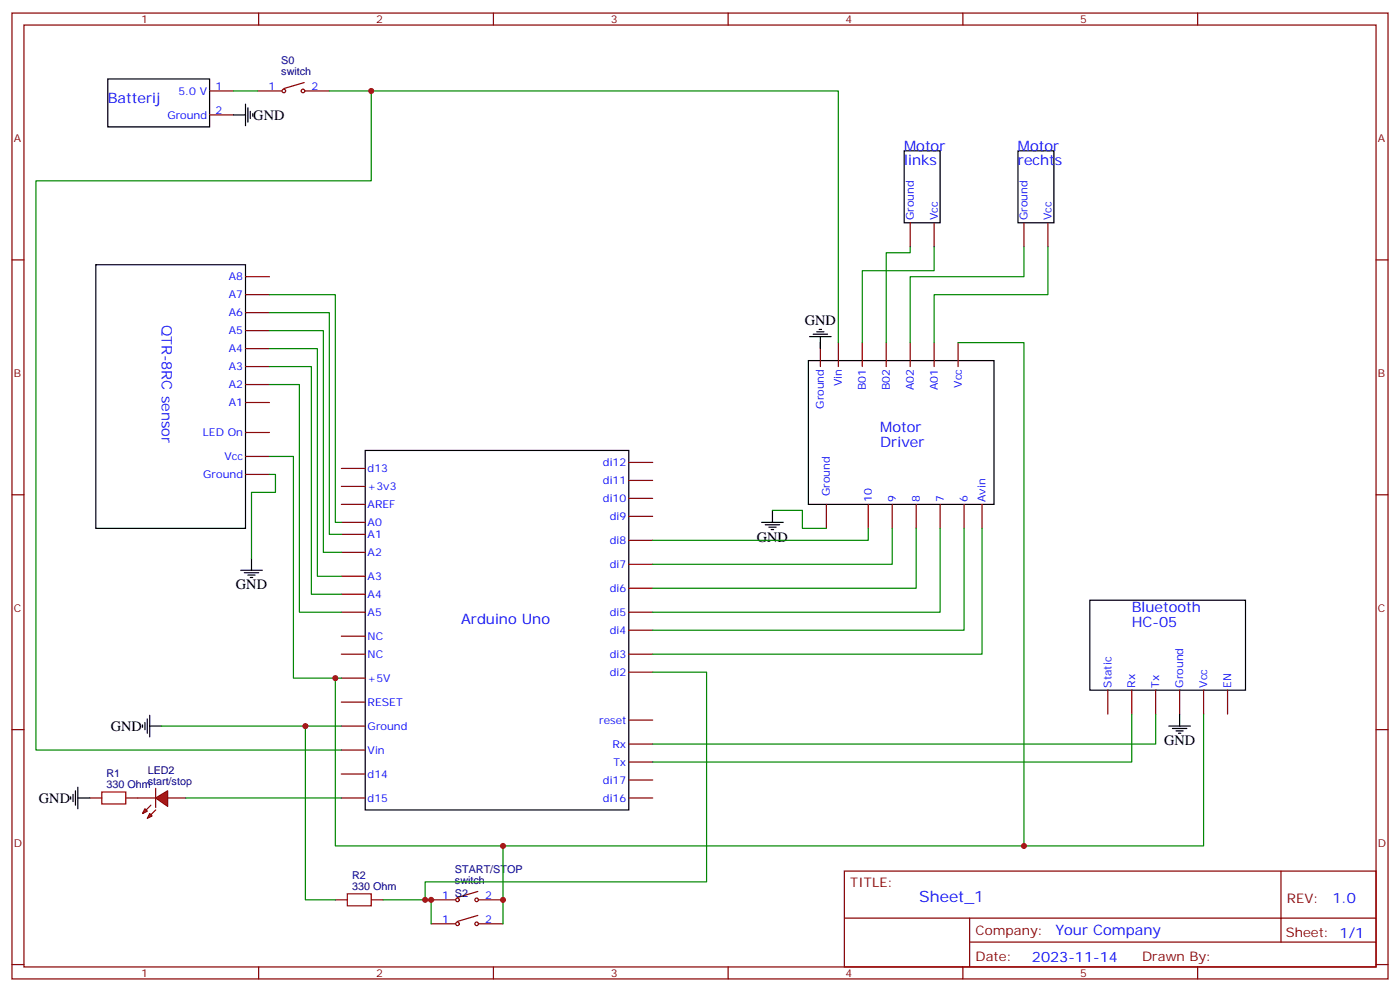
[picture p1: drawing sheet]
<svg xmlns="http://www.w3.org/2000/svg" width="412mm" height="292mm" viewBox="0 0 412 292" stroke-linecap="round" stroke-linejoin="round" font-family="sans-serif">
<g fill="none" stroke="#870000" stroke-width=".35">
<path d="M3.5 3.8h405.4v284.4h-405.4zM7.1 7.4h398.2v277.3h-398.2zM76.2 3.8v3.6M145.3 3.8v3.6M214.5 3.8v3.6M283.6 3.8v3.6M352.8 3.8v3.6M61.7 26.8h7.1M61.7 33.8h7.1M75.8 26.8h7.1M89.6 24.3l-6 1.8M90 26.8h7"/>
<path d="M3.5 76.5h3.6M268.1 65.6v7M275.2 65.6v7M301.6 65.6v7M308.7 65.6v7M405.3 76.5h3.6M72.3 81.5h7.1M72.3 86.7h7.1M72.3 92h7.1M72.3 97.3h7.1M72.3 102.6h7.1M72.3 107.9h7.1"/>
<path d="M72.3 113.2h7.1M72.3 118.5h7.1M241.7 100.9v7M246.9 100.9v7M254 100.9v7M261.1 100.9v7M268.1 100.9v7M275.2 100.9v7M282.2 100.9v7M72.3 127.3h7.1M72.3 134.4h7.1M72.3 139.7h7.1"/>
<path d="M100.5 137.9h7.1M185.2 136.1h7.1M3.5 145.7h3.6M100.5 143.2h7.1M100.5 148.5h7.1M100.5 153.8h7.1M100.5 157.3h7.1M185.2 141.4h7.1M185.2 146.7h7.1M185.2 152h7.1M185.2 159.1h7.1M255.8 148.5v7"/>
<path d="M262.8 148.5v7M269.9 148.5v7M276.9 148.5v7M284 148.5v7M289.3 148.5v7M405.3 145.7h3.6M100.5 162.6h7.1M100.5 169.7h7.1M100.5 174.9h7.1M185.2 166.1h7.1M185.2 173.2h7.1M100.5 180.2h7.1"/>
<path d="M100.5 192.6h7.1M100.5 187.3h7.1M100.5 199.6h7.1M185.2 180.2h7.1M185.2 185.5h7.1M185.2 192.6h7.1M185.2 197.9h7.1M3.5 214.8h3.6M100.5 206.7h7.1M100.5 213.7h7.1M185.2 212h7.1M185.2 219h7.1"/>
<path d="M326.3 203.2v7M333.4 203.2v7M340.4 203.2v7M347.5 203.2v7M354.5 203.2v7M361.6 203.2v7M405.3 214.8h3.6M26.5 234.9h3.5M37 234.9h3.6M100.5 234.9h7.1M100.5 220.8h7.1M100.5 227.9h7.1"/>
<path d="M185.2 234.9h7.1M185.2 224.3h7.1M185.2 229.6h7.1M248.7 256.4h156.6v28.3h-156.6zM377.3 256.5v20.8M127 264.9h7.1M140.8 262.4l-6 1.8M141.1 264.9h7.1M248.7 270.3h156.5M285.6 277.3h119.6M285.6 270.3v14.1M3.5 284h3.6"/>
<path d="M76.2 284.7v3.5M145.3 284.7v3.5M214.5 284.7v3.5M283.6 284.7v3.5M352.8 284.7v3.5M405.3 284h3.6"/>
<circle cx="83.6" cy="26.8" r=".53"/>
<circle cx="89.3" cy="26.8" r=".53"/>
<circle cx="134.8" cy="264.9" r=".53"/>
<circle cx="140.4" cy="264.9" r=".53"/>
</g>
<g fill="none" stroke="#000" stroke-width=".35">
<path d="M31.7 23.2h30v14.2h-30zM68.8 33.8h3.5M72.3 30.7v6.3M73 31.7v4.2M73.7 32.8v2.1M74.4 33.5v.7M266.3 44.4h10.6v21.2h-10.6zM299.9 44.4h10.5v21.2h-10.5zM28.2 77.9h44.1v77.6h-44.1zM238.5 99.1h6.3M239.5 98.4h4.3M240.6 97.7h2.1"/>
<path d="M241.3 97h.7M241.7 99.1v3.5M238.1 106.2h54.7v42.3h-54.7zM107.6 132.6h77.6v105.8h-77.6zM321 176.7h45.9v26.5h-45.9zM344.3 213.7h6.4M345.4 214.5h4.2M346.4 215.2h2.1M347.1 215.9h.7M347.5 210.2v3.5"/>
</g>
<path d="M30 233.2h7v3.5h-7z" fill="none" stroke="#a10000" stroke-width=".35"/>
<path d="M68.8 26.8h7M97 26.8h149.9v74.1M268.1 72.6v1.8h-7v26.5M275.2 72.6v7.1h-21.2v21.2M301.6 72.6v8.9h-33.5v19.4M308.7 72.6v14.1h-33.5v14.2M289.3 155.5v37.1h-97" fill="none" stroke="#008700" stroke-width=".35"/>
<g fill="#f00" stroke="#870000" stroke-width=".35">
<path d="M45.9 234.9l3.5-2.1v4.6z"/>
<path d="M45.9 232.1v5.6z"/>
</g>
<g fill="#870000" stroke="#870000" stroke-width=".35">
<path d="M45.9 238.4l-1.5 1.5z"/>
<path d="M44.4 237l-1.4 1.4z"/>
</g>
<g fill="#f00" stroke="#870000" stroke-width=".35">
<path d="M44.1 239.5l.7 .7-1.4 .7z"/>
<path d="M42.7 238.1l.7 .7-1.4 .7z"/>
</g>
<g fill="none" stroke="#870000" stroke-width=".35">
<path d="M243.4 148.5v7M40.6 234.9h5.3M49.4 234.9h5.3M98.8 264.9h3.5M109.4 264.9h3.5M127 272h7.1M140.8 269.5l-6 1.8M141.1 272h7.1"/>
<circle cx="134.8" cy="272" r=".53"/>
<circle cx="140.4" cy="272" r=".53"/>
</g>
<g fill="none" stroke="#000" stroke-width=".35">
<path d="M224.4 153.8h6.3M225.4 154.5h4.3M226.5 155.2h2.1M227.2 155.9h.7M227.5 150.2v3.6M70.9 167.9h6.4M72 168.6h4.2M73 169.3h2.1M73.7 170h.7M74.1 164.4v3.5M42 213.4v.7M42.7 212.7v2.1"/>
<path d="M43.4 211.6v4.3M44.1 213.7h3.5M44.1 210.6v6.3M20.8 234.6v.7M21.5 233.9v2.1M22.2 232.8v4.2M22.9 234.9h3.6M22.9 231.7v6.4"/>
</g>
<g fill="none" stroke="#008700" stroke-width=".35">
<path d="M109.4 26.8v26.4h-98.8v167.6h89.9M79.4 86.7h19.4v67.1h1.7M79.4 92h17.6v65.3h3.5M79.4 97.3h15.8v65.3h5.3M79.4 102.6h14.1v67.1h7M79.4 107.9h12.3v67h8.8M79.4 113.2h8.8v67h12.3M282.2 100.9h19.4v148.1h-153.4M79.4 139.7h1.7v5.3h-7v19.4M79.4 134.4h7v65.2h12.4M227.5 150.2h8.9v5.3h7M255.8 155.5v3.6h-63.5"/>
<path d="M262.8 155.5v10.6h-70.5M269.9 155.5v17.7h-77.6M276.9 155.5v24.7h-84.6M284 155.5v30h-91.7M100.5 199.6h-1.7v49.4h49.4v23M192.3 197.9h15.8v61.7h-82.9v5.3M47.6 213.7h42.4M100.5 213.7h-10.5v51.2h8.8M333.4 210.2v14.1h-141.1M340.4 210.2v8.8h-148.1M354.5 210.2v38.8h-52.9M54.7 234.9h45.8"/>
<path d="M112.9 264.9h14.1v7.1"/>
</g>
<path d="M102.3 263.1h7.1v3.6h-7.1z" fill="none" stroke="#a10000" stroke-width=".35"/>
<g fill="#c00">
<circle cx="90" cy="213.7" r=".88"/>
<circle cx="127" cy="264.9" r=".88"/>
<circle cx="125.2" cy="264.9" r=".88"/>
<circle cx="148.2" cy="264.9" r=".88"/>
<circle cx="109.4" cy="26.8" r=".88"/>
<circle cx="98.8" cy="199.6" r=".88"/>
<circle cx="148.2" cy="249" r=".88"/>
<circle cx="301.6" cy="249" r=".88"/>
</g>
<text font-size="4.6" fill="#00f" x="270.8" y="265.5">Sheet_1</text>
<g font-size="4.2" fill="#00f">
<text x="31.7" y="30.3">Batterij</text>
<text x="266.3" y="44.4">Motor</text>
<text x="299.9" y="44.4">Motor</text>
<text x="266.3" y="48.6">links</text>
<text x="299.9" y="48.6">rechts</text>
<text x="47.6" y="95.6" transform="rotate(90 47.6 95.6)">QTR-8RC sensor</text>
<text x="259.3" y="127.3">Motor</text>
<text x="259.3" y="131.6">Driver</text>
<text x="135.8" y="183.8">Arduino Uno</text>
<text x="333.4" y="180.2">Bluetooth</text>
<text x="333.4" y="184.5">HC-05</text>
<text x="392.5" y="265.7">1.0</text>
<text x="310.9" y="275.3">Your Company</text>
<text x="304" y="283.1">2023-11-14</text>
</g>
<g font-size="4.2">
<text x="74.6" y="35.3">GND</text>
<text x="237.1" y="95.8">GND</text>
<text x="223" y="159.4">GND</text>
<text x="69.5" y="173.5">GND</text>
<text x="32.6" y="215.2">GND</text>
<text x="342.9" y="219.4">GND</text>
<text x="11.5" y="236.4">GND</text>
</g>
<g font-size="3.9" fill="#800">
<text x="250.5" y="261">TITLE:</text>
<text x="379.1" y="265.7">REV:</text>
<text x="287.4" y="275.2">Company:</text>
<text x="378.7" y="275.8">Sheet: 1/1</text>
<text x="287.4" y="282.9">Date:</text>
<text x="336.4" y="283">Drawn By:</text>
</g>
<g font-size="3.2" fill="#800">
<text x="41.6" y="6.8">1</text>
<text x="110.8" y="6.8">2</text>
<text x="179.9" y="6.8">3</text>
<text x="249.1" y="6.8">4</text>
<text x="318.2" y="6.8">5</text>
<text x="4.1" y="41.9">A</text>
<text x="405.9" y="41.9">A</text>
<text x="4.1" y="111.1">B</text>
<text x="405.9" y="111.1">B</text>
<text x="4.1" y="180.2">C</text>
<text x="405.9" y="180.2">C</text>
<text x="4.1" y="249.4">D</text>
<text x="405.9" y="249.4">D</text>
<text x="41.6" y="287.7">1</text>
<text x="110.8" y="287.7">2</text>
<text x="179.9" y="287.7">3</text>
<text x="249.1" y="287.7">4</text>
<text x="318.2" y="287.7">5</text>
</g>
<g font-size="3.2" fill="#000080">
<text x="82.9" y="22.1">switch</text>
<text x="82.9" y="18.9">S0</text>
<text x="43.5" y="227.9">LED2</text>
<text x="31.4" y="232.1">330 Ohm</text>
<text x="31.4" y="228.9">R1</text>
<text x="43.5" y="231">start/stop</text>
<text x="134" y="257.1">START/STOP</text>
<text x="103.7" y="262.1">330 Ohm</text>
<text x="103.7" y="258.9">R2</text>
<text x="134" y="260.2">switch</text>
</g>
<g font-size="3.2" fill="#00f">
<text x="52.6" y="27.8">5.0 V</text>
<text x="63.5" y="26.4">1</text>
<text x="79.1" y="26.4">1</text>
<text x="91.7" y="26.4">2</text>
<text x="49.3" y="34.9">Ground</text>
<text x="63.5" y="33.5">2</text>
<text x="269.2" y="64.9" transform="rotate(-90 269.2 64.9)">Ground</text>
<text x="276.2" y="64.9" transform="rotate(-90 276.2 64.9)">Vcc</text>
<text x="302.7" y="64.9" transform="rotate(-90 302.7 64.9)">Ground</text>
<text x="309.7" y="64.9" transform="rotate(-90 309.7 64.9)">Vcc</text>
<text x="67.4" y="82.5">A8</text>
<text x="67.4" y="87.8">A7</text>
<text x="67.4" y="93.1">A6</text>
<text x="67.4" y="98.4">A5</text>
<text x="67.4" y="103.7">A4</text>
<text x="67.4" y="109">A3</text>
<text x="248" y="113.7" transform="rotate(-90 248 113.7)">Vin</text>
<text x="67.4" y="114.3">A2</text>
<text x="67.4" y="119.6">A1</text>
<text x="255.1" y="114.8" transform="rotate(-90 255.1 114.8)">B01</text>
<text x="262.1" y="114.8" transform="rotate(-90 262.1 114.8)">B02</text>
<text x="269.2" y="114.8" transform="rotate(-90 269.2 114.8)">A02</text>
<text x="276.2" y="114.8" transform="rotate(-90 276.2 114.8)">A01</text>
<text x="283.3" y="114.1" transform="rotate(-90 283.3 114.1)">Vcc</text>
<text x="242.7" y="120.4" transform="rotate(-90 242.7 120.4)">Ground</text>
<text x="59.8" y="128.4">LED On</text>
<text x="66.1" y="135.4">Vcc</text>
<text x="177.6" y="137.2">di12</text>
<text x="59.9" y="140.7">Ground</text>
<text x="108.3" y="139">d13</text>
<text x="177.6" y="142.5">di11</text>
<text x="108.3" y="144.3">+3v3</text>
<text x="108.3" y="149.5">AREF</text>
<text x="177.6" y="147.8">di10</text>
<text x="244.5" y="146" transform="rotate(-90 244.5 146)">Ground</text>
<text x="256.8" y="147.8" transform="rotate(-90 256.8 147.8)">10</text>
<text x="263.9" y="147.8" transform="rotate(-90 263.9 147.8)">9</text>
<text x="270.9" y="147.8" transform="rotate(-90 270.9 147.8)">8</text>
<text x="278" y="147.8" transform="rotate(-90 278 147.8)">7</text>
<text x="285" y="147.8" transform="rotate(-90 285 147.8)">6</text>
<text x="290.3" y="147.8" transform="rotate(-90 290.3 147.8)">Avin</text>
<text x="108.3" y="154.8">A0</text>
<text x="179.6" y="153.1">di9</text>
<text x="108.3" y="158.4">A1</text>
<text x="179.6" y="160.1">di8</text>
<text x="108.3" y="163.7">A2</text>
<text x="179.6" y="167.2">di7</text>
<text x="108.3" y="170.7">A3</text>
<text x="108.3" y="176">A4</text>
<text x="179.6" y="174.2">di6</text>
<text x="108.3" y="181.3">A5</text>
<text x="179.6" y="181.3">di5</text>
<text x="108.3" y="188.3">NC</text>
<text x="179.6" y="186.6">di4</text>
<text x="108.3" y="193.6">NC</text>
<text x="179.6" y="193.6">di3</text>
<text x="108.3" y="200.7">+5V</text>
<text x="179.6" y="198.9">di2</text>
<text x="327.4" y="202.5" transform="rotate(-90 327.4 202.5)">Static</text>
<text x="334.4" y="202.5" transform="rotate(-90 334.4 202.5)">Rx</text>
<text x="341.5" y="202.5" transform="rotate(-90 341.5 202.5)">Tx</text>
<text x="348.5" y="202.5" transform="rotate(-90 348.5 202.5)">Ground</text>
<text x="355.6" y="202.5" transform="rotate(-90 355.6 202.5)">Vcc</text>
<text x="362.7" y="202.5" transform="rotate(-90 362.7 202.5)">EN</text>
<text x="108.3" y="207.8">RESET</text>
<text x="108.3" y="214.8">Ground</text>
<text x="176.5" y="213">reset</text>
<text x="108.3" y="221.9">Vin</text>
<text x="180.4" y="220.1">Rx</text>
<text x="180.7" y="225.4">Tx</text>
<text x="108.3" y="228.9">d14</text>
<text x="177.6" y="230.7">di17</text>
<text x="108.3" y="236">d15</text>
<text x="177.6" y="236">di16</text>
<text x="130.3" y="264.5">1 S2</text>
<text x="142.9" y="264.5">2</text>
<text x="130.3" y="271.6">1</text>
<text x="142.9" y="271.6">2</text>
</g>
</svg>
